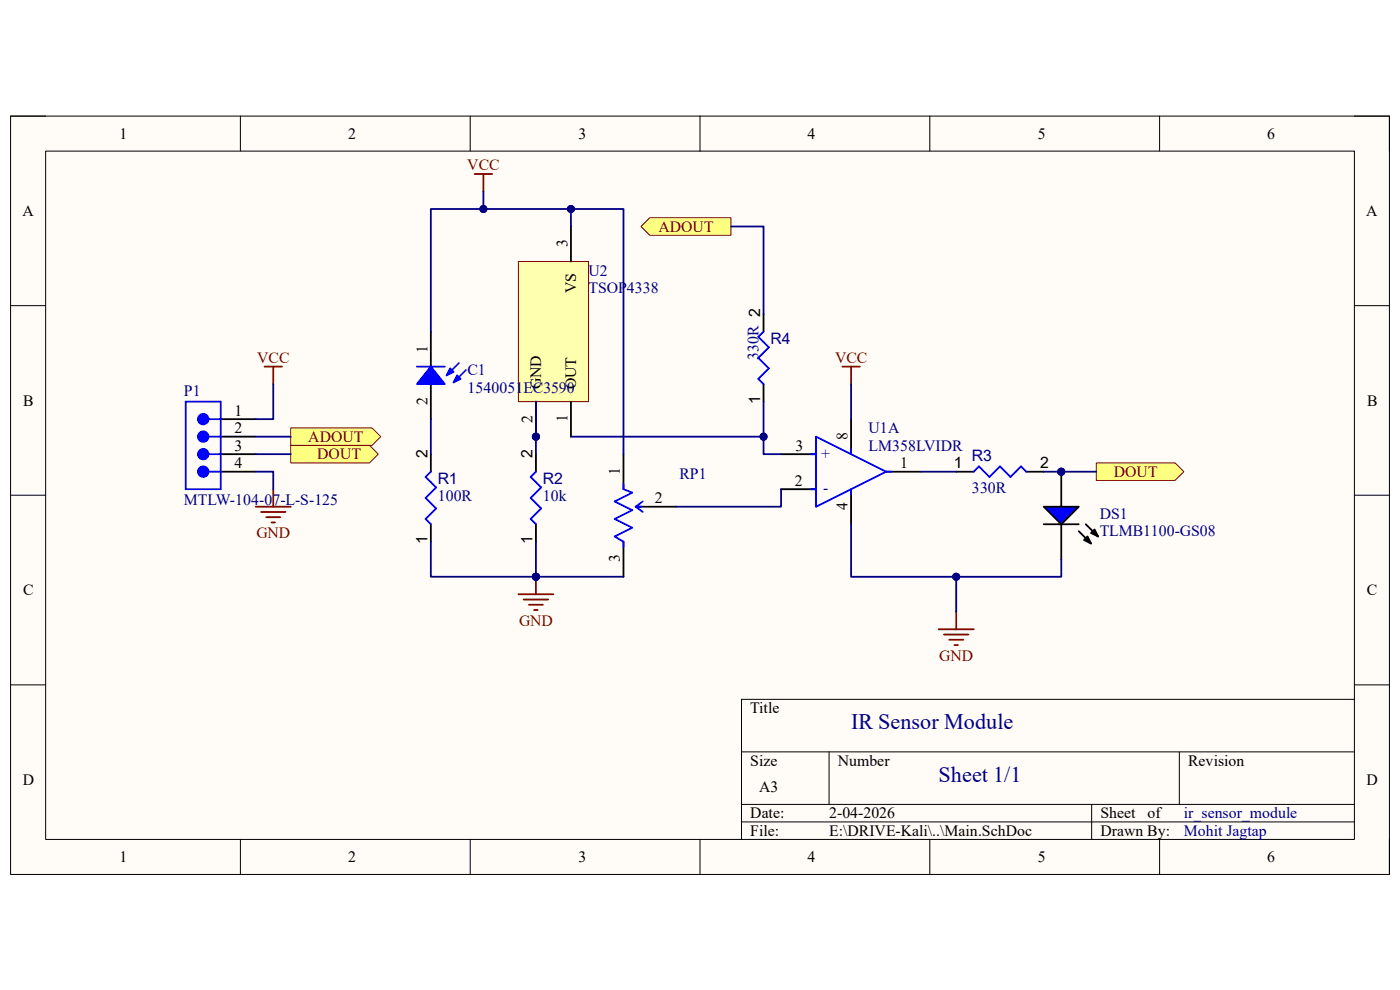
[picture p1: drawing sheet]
<svg xmlns="http://www.w3.org/2000/svg" width="297mm" height="210mm" viewBox="0 0 297 210" stroke-linecap="round" stroke-linejoin="round" font-family="sans-serif">
<path d="M2.2 24.6h292.6v160.9h-292.6z" fill-rule="evenodd" fill="#fffcf8"/>
<path d="M2.2 24.6h292.6v160.9h-292.6z" fill="none" stroke="#000" stroke-width=".21"/>
<path d="M9.7 32.1h277.6v146h-277.6z" fill-rule="evenodd" fill="#fffcf8"/>
<g fill="none" stroke="#000" stroke-width=".21">
<path d="M2.2 24.6h7.5M9.7 32.1h277.6v146h-277.6zM51 24.6v7.4M99.8 24.6v7.5M148.5 24.6v7.5M197.3 24.6v7.5M246 24.6v7.5M287.3 24.6h7.5v7.5M2.2 64.8h7.5M287.3 64.8h7.5M2.2 105.1h7.5M287.3 105.1h7.5"/>
<path d="M2.2 145.3h7.5M157.3 159.5h130M175.9 159.5v11.1M250.2 159.5v11.1M287.3 145.3h7.5M287.3 148.4h-130v29.7M51 178.1v7.4M99.8 178.1v7.4M148.5 178.1v7.4M157.3 170.6h130M157.3 174.4h130M197.3 178.1v7.4"/>
<path d="M231.6 170.6v7.5M246 178.1v7.4M294.8 178.1v7.4"/>
</g>
<path d="M110 126.1h7.4M111.1 127.2h5.2M112.2 128.3h3M113.3 129.4h.8M113.7 122.3v3.8" fill="none" stroke="#800000" stroke-width=".38"/>
<circle cx="113.7" cy="122.4" r=".74" fill="#000080"/>
<circle cx="113.7" cy="122.4" r=".74" fill="none" stroke="#000080" stroke-width=".21"/>
<path d="M100.7 36.9h3.7M102.6 36.9v3.7" fill="none" stroke="#800000" stroke-width=".38"/>
<path d="M61.7 90.8h17.2l1.9 1.8-1.9 1.9h-17.2z" fill-rule="evenodd" fill="#ffff80"/>
<path d="M61.7 90.8h17.2l1.9 1.8-1.9 1.9h-17.2z" fill="none" stroke="#800000" stroke-width=".21"/>
<path d="M61.7 94.5h16.7l1.9 1.8-1.9 1.9h-16.7z" fill-rule="evenodd" fill="#ffff80"/>
<path d="M61.7 94.5h16.7l1.9 1.8-1.9 1.9h-16.7z" fill="none" stroke="#800000" stroke-width=".21"/>
<g fill="none" stroke="#000" stroke-width=".38">
<path d="M162 66.6v3.7M91.4 96.3v3.8M113.7 96.3v3.8M132.3 96.3v7.5M162 81.5v3.7M165.7 96.4h7.4M180.6 88.9v7.5M91.4 111.2v3.7M113.7 111.2v3.7M132.3 114.9v7.4M136 107.5h7.4M165.7 103.8h7.4"/>
<path d="M180.6 103.8v7.4M188 100.1h7.4M202.9 100.1h3.7M217.7 100.1h3.7"/>
</g>
<g fill="none" stroke="#00f" stroke-width=".38">
<path d="M162 70.3l-1.1 1.2 2.2 2.2-2.2 2.2 2.2 2.2-2.2 2.3 1.1 1.1M172 96.4h1.1M173.1 92.6l14.9 7.5-14.9 7.4zM180.6 95.2v1.2M91.4 100.1l-1.1 1.1 2.2 2.2-2.2 2.2 2.2 2.3-2.2 2.2 1.1 1.1M113.7 100.1l-1.1 1.1 2.2 2.2-2.2 2.2 2.2 2.3-2.2 2.2 1.1 1.1M132.3 102.7v1.1l1.8 .7-3.7 1.9 3.7 1.8-3.7 1.9 3.7 1.8-3.7 1.9 1.9 1.1v1.1M134.9 107.5l1.5 1.1M134.9 107.5h1.1M136.4 106.4l-1.5 1.1M172 103.8h1.1M180.6 103.8v1.1"/>
<path d="M188 100.1h1.1M206.6 100.1l1.1-1.2 2.2 2.3 2.2-2.3 2.3 2.3 2.2-2.3 1.1 1.2"/>
</g>
<path d="M178.7 77.8h3.7M180.6 77.8v3.7" fill="none" stroke="#800000" stroke-width=".38"/>
<circle cx="225.1" cy="100.1" r=".74" fill="#000080"/>
<circle cx="225.1" cy="100.1" r=".74" fill="none" stroke="#000080" stroke-width=".21"/>
<path d="M225.1 100.1v7.4" fill="none" stroke="#000" stroke-width=".38"/>
<circle cx="225.1" cy="100.1" r=".74" fill="#000080"/>
<circle cx="225.1" cy="100.1" r=".74" fill="none" stroke="#000080" stroke-width=".21"/>
<path d="M225.1 111.2v7.4" fill="none" stroke="#000" stroke-width=".38"/>
<path d="M221.4 107.5h7.5l-3.8 3.7z" fill="#00f"/>
<path d="M221.4 107.5h7.5l-3.8 3.7zM221.4 111.2h7.5M228.9 112.7l2.6 2.6M230.3 111.2l2.6 2.6M230.7 113.8l.8 1.5-1.5-.7zM231.5 113.1l.7-.8 .7 1.5z" fill="none" stroke="#000" stroke-width=".38"/>
<path d="M230.7 113.8l.8 1.5-1.5-.7zM231.5 113.1l.7-.8 .7 1.5z" fill="#000"/>
<path d="M232.6 98.2h16.7l1.9 1.9-1.9 1.8h-16.7z" fill-rule="evenodd" fill="#ffff80"/>
<path d="M232.6 98.2h16.7l1.9 1.9-1.9 1.8h-16.7z" fill="none" stroke="#800000" stroke-width=".21"/>
<path d="M137.8 46.2h17.3v3.7h-17.3l-1.8-1.9z" fill-rule="evenodd" fill="#ffff80"/>
<path d="M137.8 46.2h17.3v3.7h-17.3l-1.8-1.9z" fill="none" stroke="#800000" stroke-width=".21"/>
<path d="M56.1 77.8h3.7M58 77.8v3.7M54.3 107.5h7.4M55.4 108.6h5.2M56.5 109.7h3M57.6 110.8h.7M58 103.8v3.7M199.1 133.5h7.5M200.3 134.6h5.2M201.4 135.7h2.9M202.5 136.8h.7M202.9 129.8v3.7" fill="none" stroke="#800000" stroke-width=".38"/>
<circle cx="113.7" cy="92.6" r=".74" fill="#000080"/>
<circle cx="113.7" cy="92.6" r=".74" fill="none" stroke="#000080" stroke-width=".21"/>
<path d="M110 55.5h14.8v29.7h-14.8z" fill-rule="evenodd" fill="#ffffb0"/>
<path d="M110 55.5h14.8v29.7h-14.8z" fill="none" stroke="#800000" stroke-width=".21"/>
<path d="M121.1 48v7.5M113.7 85.2v7.4M121.1 85.2v7.4" fill="none" stroke="#000" stroke-width=".38"/>
<circle cx="113.7" cy="92.6" r=".74" fill="#000080"/>
<circle cx="113.7" cy="92.6" r=".74" fill="none" stroke="#000080" stroke-width=".21"/>
<path d="M91.4 70.3v7.5M91.4 81.5v7.4" fill="none" stroke="#000" stroke-width=".38"/>
<path d="M91.4 77.8l3 3.7h-6z" fill="#00f"/>
<path d="M88.4 77.8h6M91.4 77.8l3 3.7h-6zM97.4 77l-2.7 2.6M98.8 78.5l-2.6 2.6" fill="none" stroke="#00f" stroke-width=".38"/>
<path d="M95.5 78.1l.7 .8-1.5 .7z" fill="#00f"/>
<path d="M95.5 78.1l.7 .8-1.5 .7z" fill="none" stroke="#00f" stroke-width=".38"/>
<path d="M97 79.6l.7 .8-1.5 .7z" fill="#00f"/>
<path d="M97 79.6l.7 .8-1.5 .7zM44.2 92.6h2.6" fill="none" stroke="#00f" stroke-width=".38"/>
<circle cx="43.1" cy="92.6" r="1.11" fill="#00f"/>
<g fill="none" stroke="#00f" stroke-width=".38">
<path d="M44.2 96.3h2.6"/>
<circle cx="43.1" cy="92.6" r="1.11"/>
</g>
<circle cx="43.1" cy="96.3" r="1.11" fill="#00f"/>
<g fill="none" stroke="#00f" stroke-width=".38">
<path d="M44.2 100.1h2.6"/>
<circle cx="43.1" cy="96.3" r="1.11"/>
</g>
<path d="M46.8 88.9h7.5" fill="none" stroke="#000" stroke-width=".38"/>
<circle cx="43.1" cy="100.1" r="1.11" fill="#00f"/>
<g fill="none" stroke="#00f" stroke-width=".38">
<path d="M44.2 88.9h2.6"/>
<circle cx="43.1" cy="100.1" r="1.11"/>
</g>
<circle cx="43.1" cy="88.9" r="1.11" fill="#00f"/>
<g fill="none" stroke="#00f" stroke-width=".38">
<path d="M39.4 85.2h7.4v18.6h-7.4z"/>
<circle cx="43.1" cy="88.9" r="1.11"/>
</g>
<path d="M46.8 92.6h7.5M46.8 96.3h7.5M46.8 100.1h7.5" fill="none" stroke="#000" stroke-width=".38"/>
<path d="M155.1 48h6.9v18.6M162 85.2v11.1h3.7M180.6 81.5v7.4M195.4 100.1h7.5" fill="none" stroke="#000080" stroke-width=".38"/>
<circle cx="162" cy="92.6" r=".74" fill="#000080"/>
<circle cx="162" cy="92.6" r=".74" fill="none" stroke="#000080" stroke-width=".21"/>
<path d="M91.4 88.9v7.4M91.4 114.9v7.4h22.3M165.7 103.8v3.7h-22.3" fill="none" stroke="#000080" stroke-width=".38"/>
<circle cx="113.7" cy="122.4" r=".74" fill="#000080"/>
<circle cx="113.7" cy="122.4" r=".74" fill="none" stroke="#000080" stroke-width=".21"/>
<path d="M54.3 92.6h7.4M54.3 96.3h7.4M58 81.5v7.4h-3.7M54.3 100.1h3.7v3.7M113.7 114.9v7.4" fill="none" stroke="#000080" stroke-width=".38"/>
<circle cx="113.7" cy="122.4" r=".74" fill="#000080"/>
<circle cx="113.7" cy="122.4" r=".74" fill="none" stroke="#000080" stroke-width=".21"/>
<path d="M113.7 122.3h18.6" fill="none" stroke="#000080" stroke-width=".38"/>
<circle cx="113.7" cy="122.4" r=".74" fill="#000080"/>
<circle cx="113.7" cy="122.4" r=".74" fill="none" stroke="#000080" stroke-width=".21"/>
<path d="M113.7 85.2v11.1" fill="none" stroke="#000080" stroke-width=".38"/>
<circle cx="113.7" cy="92.6" r=".74" fill="#000080"/>
<circle cx="113.7" cy="92.6" r=".74" fill="none" stroke="#000080" stroke-width=".21"/>
<path d="M180.6 111.2v11.2h44.5v-3.8" fill="none" stroke="#000080" stroke-width=".38"/>
<circle cx="202.9" cy="122.4" r=".74" fill="#000080"/>
<circle cx="202.9" cy="122.4" r=".74" fill="none" stroke="#000080" stroke-width=".21"/>
<path d="M221.4 100.1h11.2" fill="none" stroke="#000080" stroke-width=".38"/>
<circle cx="225.1" cy="100.1" r=".74" fill="#000080"/>
<circle cx="225.1" cy="100.1" r=".74" fill="none" stroke="#000080" stroke-width=".21"/>
<path d="M202.9 122.4v7.4" fill="none" stroke="#000080" stroke-width=".38"/>
<circle cx="202.9" cy="122.4" r=".74" fill="#000080"/>
<circle cx="202.9" cy="122.4" r=".74" fill="none" stroke="#000080" stroke-width=".21"/>
<path d="M121.1 92.6h40.9" fill="none" stroke="#000080" stroke-width=".38"/>
<circle cx="162" cy="92.6" r=".74" fill="#000080"/>
<circle cx="162" cy="92.6" r=".74" fill="none" stroke="#000080" stroke-width=".21"/>
<path d="M102.6 40.6v3.7h-11.2v26" fill="none" stroke="#000080" stroke-width=".38"/>
<circle cx="102.5" cy="44.3" r=".74" fill="#000080"/>
<circle cx="102.5" cy="44.3" r=".74" fill="none" stroke="#000080" stroke-width=".21"/>
<path d="M102.6 44.3h18.5v3.7" fill="none" stroke="#000080" stroke-width=".38"/>
<circle cx="121.1" cy="44.3" r=".74" fill="#000080"/>
<circle cx="121.1" cy="44.3" r=".74" fill="none" stroke="#000080" stroke-width=".21"/>
<circle cx="102.5" cy="44.3" r=".74" fill="#000080"/>
<circle cx="102.5" cy="44.3" r=".74" fill="none" stroke="#000080" stroke-width=".21"/>
<path d="M121.1 44.3h11.2v52" fill="none" stroke="#000080" stroke-width=".38"/>
<circle cx="121.1" cy="44.3" r=".74" fill="#000080"/>
<circle cx="121.1" cy="44.3" r=".74" fill="none" stroke="#000080" stroke-width=".21"/>
<g font-size="4.7" fill="#000080">
<text x="180.6" y="154.7">IR Sensor Module</text>
<text x="199.1" y="165.9">Sheet 1/1</text>
</g>
<g font-size="3.3">
<text x="25.4" y="29.5">1</text>
<text x="73.8" y="29.5">2</text>
<text x="122.7" y="29.5">3</text>
<text x="171.3" y="29.5">4</text>
<text x="220.2" y="29.5">5</text>
<text x="268.8" y="29.5">6</text>
<text x="4.8" y="45.8">A</text>
<text x="289.9" y="45.8">A</text>
<text x="120.4" y="52.5" transform="rotate(-90 120.4 52.5)">3</text>
<text x="122.3" y="62.2" transform="rotate(-90 122.3 62.2)">VS</text>
<text x="90.7" y="74.8" transform="rotate(-90 90.7 74.8)">1</text>
<text x="114.8" y="82.6" transform="rotate(-90 114.8 82.6)">GND</text>
<text x="122.3" y="82.6" transform="rotate(-90 122.3 82.6)">OUT</text>
<text x="4.9" y="86.1">B</text>
<text x="49.8" y="88.2">1</text>
<text x="90.7" y="86" transform="rotate(-90 90.7 86)">2</text>
<text x="113" y="89.7" transform="rotate(-90 113 89.7)">2</text>
<text x="120.4" y="89.5" transform="rotate(-90 120.4 89.5)">1</text>
<text x="161.3" y="85.7" transform="rotate(-90 161.3 85.7)">1</text>
<text x="290" y="86.1">B</text>
<text x="49.8" y="91.9">2</text>
<text x="49.8" y="95.6">3</text>
<text x="168.7" y="95.6">3</text>
<text x="179.8" y="93.4" transform="rotate(-90 179.8 93.4)">8</text>
<text x="49.8" y="99.3">4</text>
<text x="90.7" y="97.1" transform="rotate(-90 90.7 97.1)">2</text>
<text x="113" y="97.1" transform="rotate(-90 113 97.1)">2</text>
<text x="131.5" y="100.8" transform="rotate(-90 131.5 100.8)">1</text>
<text x="191" y="99.3">1</text>
<text x="202.4" y="99.3">1</text>
<text x="220.7" y="99.3">2</text>
<text x="138.9" y="106.7">2</text>
<text x="168.6" y="103">2</text>
<text x="179.8" y="108.3" transform="rotate(-90 179.8 108.3)">4</text>
<text x="90.7" y="115.4" transform="rotate(-90 90.7 115.4)">1</text>
<text x="113" y="115.4" transform="rotate(-90 113 115.4)">1</text>
<text x="131.5" y="119.3" transform="rotate(-90 131.5 119.3)">3</text>
<text x="4.9" y="126.3">C</text>
<text x="290" y="126.3">C</text>
<text x="159.2" y="151.3">Title</text>
<text x="4.8" y="166.5">D</text>
<text x="159.2" y="162.5">Size</text>
<text x="177.8" y="162.5">Number</text>
<text x="252" y="162.5">Revision</text>
<text x="289.9" y="166.5">D</text>
<text x="159.2" y="173.6">Date:</text>
<text x="161" y="168">A3</text>
<text x="175.9" y="173.6">2-04-2026</text>
<text x="233.5" y="173.6">Sheet</text>
<text x="243.5" y="173.6">of</text>
<text x="159.2" y="177.3">File:</text>
<text x="175.9" y="177.3">E:\DRIVE-Kali\..\Main.SchDoc</text>
<text x="233.5" y="177.3">Drawn By:</text>
<text x="25.4" y="182.9">1</text>
<text x="73.8" y="182.9">2</text>
<text x="122.7" y="182.9">3</text>
<text x="171.3" y="182.9">4</text>
<text x="220.2" y="182.9">5</text>
<text x="268.8" y="182.9">6</text>
</g>
<g font-size="3.3" fill="#800000">
<text x="99.1" y="36.2">VCC</text>
<text x="139.7" y="49.1">ADOUT</text>
<text x="54.6" y="77">VCC</text>
<text x="177.2" y="77">VCC</text>
<text x="65.4" y="93.7">ADOUT</text>
<text x="67.3" y="97.5">DOUT</text>
<text x="236.3" y="101.2">DOUT</text>
<text x="54.4" y="114.2">GND</text>
<text x="110.1" y="132.8">GND</text>
<text x="199.3" y="140.2">GND</text>
</g>
<g font-size="3.3" fill="#000080">
<text x="124.8" y="58.5">U2</text>
<text x="124.8" y="62.1">TSOP4338</text>
<text x="160.9" y="76.3" transform="rotate(-90 160.9 76.3)">330R 2</text>
<text x="163.5" y="72.9">R4</text>
<text x="99.2" y="79.6">C1</text>
<text x="99.2" y="83.4">1540051EC3590</text>
<text x="39" y="84.1">P1</text>
<text x="184.3" y="91.9">U1A</text>
<text x="184.3" y="95.6">LM358LVIDR</text>
<text x="144.1" y="101.6">RP1</text>
<text x="174.2" y="97.5">+</text>
<text x="206.2" y="97.8">R3</text>
<text x="39" y="107.1">MTLW-104-07-L-S-125</text>
<text x="92.9" y="106.4">100R</text>
<text x="92.9" y="102.7">R1</text>
<text x="115.2" y="106.4">10k</text>
<text x="115.2" y="102.7">R2</text>
<text x="174.6" y="104.5">-</text>
<text x="206.2" y="104.5">330R</text>
<text x="233.3" y="110.1">DS1</text>
<text x="233.3" y="113.8">TLMB1100-GS08</text>
<text x="251.2" y="173.6">ir_sensor_module</text>
<text x="251.2" y="177.3">Mohit Jagtap</text>
</g>
</svg>
